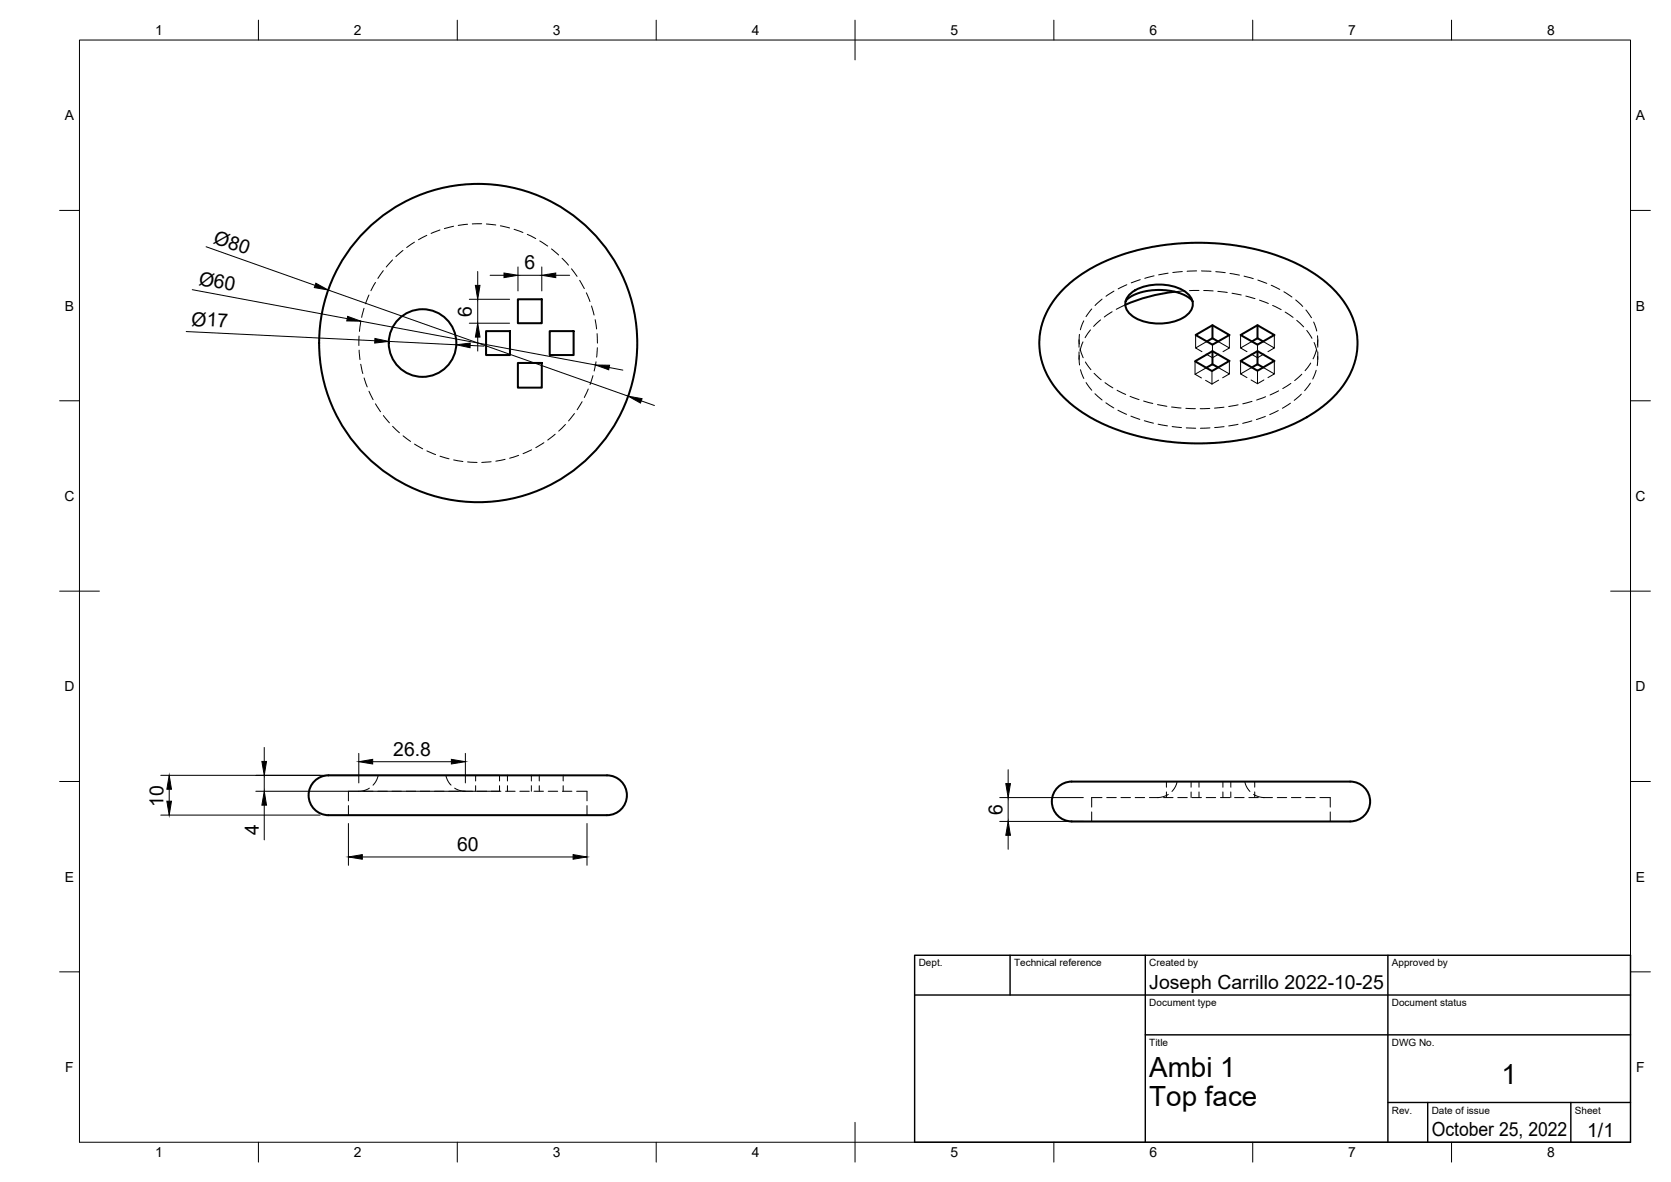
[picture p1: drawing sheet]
<svg xmlns="http://www.w3.org/2000/svg" width="420mm" height="297mm" viewBox="0 0 420 297" stroke-linecap="round" stroke-linejoin="round" font-family="sans-serif">
<!-- layer: Visible -->
<g fill="none" stroke="#000" stroke-width=".51">
<path d="M130.2 75.2h6v6h-6zM267.8 72.2l2.3-2 4-2.6 4.8-2.4 4-1.5 5.2-1.3 5.4-.9 4.6-.4 5.1-.1 4.6 .3 5.4 .8 5.3 1.3 4.5 1.5 3.8 1.7 3.8 2.3 3.1 2.3 2.7 2.7a17.9 17.9 0 0 1-.5 25.3l-3.4 3-3.9 2.6-3.3 1.7-4.3 1.8-4.2 1.2-4 .9-5 .7-5.5 .3-5.1-.1-5.1-.5-4.9-.9-4.3-1.2-4-1.5-4.8-2.4-4-2.6-2.3-2a18.3 18.3 0 0 1-5.2-20.5 22.1 22.1 0 0 1 5.2-7.5zM283 75.7l1.2-1.1 2.1-1 2.1-.5 2.6-.2 3 .2 2.6 .5 2.1 1 1.1 1.1M283.8 74.2a12 12 0 0 1 11.7-2.1 6.1 6.1 0 0 1 4.3 3.6 3.9 3.9 0 0 1-2.4 4.2 12.9 12.9 0 0 1-12.9-.6 3.3 3.3 0 0 1-.7-5.1zM295.4 73.3a43.1 43.1 0 0 0-12.5 3.3M122.2 83.2h6v6h-6zM130.2 91.2h6v6.2h-6zM138.2 83.2h6v6h-6zM300.5 90.8l4.4-2.5 4.2 2.4-4.4 2.5zM300.6 84.2l4.3-2.5 4.2 2.5-4.2 2.4zM303.4 85.8l1.5-.8 1.4 .8M304.9 81.7v3.3"/>
<path d="M304.9 88.3v3.2M306.3 92.3l-1.4-.8-1.6 .9M311.9 84.2l4.3-2.5 4.2 2.5-4.2 2.4zM311.9 90.7l4.3-2.4 4.2 2.4-4.2 2.5zM314.8 85.8l1.4-.8 1.4 .8M314.8 92.3l1.4-.8 1.4 .8M316.2 81.7v3.3M316.2 88.3v3.2M79.4 196a7.9 7.9 0 0 1 5.2-1.2h67a5.1 5.1 0 0 1 6 5.1 5.1 5.1 0 0 1-6 5h-67.5a5.3 5.3 0 0 1-6.4-5.9 5 5 0 0 1 1.7-3zM265.7 198.2a6.7 6.7 0 0 1 5.3-1.8h67.4a5.1 5.1 0 0 1 6.1 5 5.1 5.1 0 0 1-6.1 5h-67.4a5.3 5.3 0 0 1-6.2-6.7z"/>
<circle cx="106.2" cy="86.2" r="8.5"/>
<circle cx="120.2" cy="86.2" r="40"/>
</g>
<!-- layer: Hidden -->
<g fill="none" stroke="#000" stroke-width=".25">
<path d="M107.3 59.1l-2.1 1.1M110.6 57.8l-2.2 .9M114 56.9l-2.3 .6M117.6 56.4l-2.4 .2M121.1 56.2l-2.4 .1M122.3 56.3l2.4 .2M125.8 56.8l2.3 .5M129.3 57.6l2.2 .8M132.6 58.9l2.1 1.1M91.5 77.5l-.6 2.3M92.8 74.1l-.9 2.2M94.4 71l-1.1 2.1"/>
<path d="M96.4 68l-1.4 2M98.7 65.3l-1.6 1.8M101.3 62.9l-1.8 1.6M104.2 60.9l-1.9 1.3M135.7 60.5l2 1.3M138.7 62.6l1.8 1.5M141.3 64.9l1.6 1.7M143.7 67.5l1.4 2M145.8 70.4l1.1 2.1M147.4 73.6l.9 2.2M148.7 76.9l.7 2.3M274.5 77.6l-1.4 2"/>
<path d="M277.1 75.2l-1.8 1.6M279.6 78.3l-1.9 1.4M280.1 73.2l-2 1.3M282.9 76.6l-2.2 1.1M283 75.7h.1M283.3 71.6l-2.1 1M286.7 70.3l-2.3 .8M290.2 69.3l-2.4 .6M293.7 68.7l-2.4 .4M297.3 68.2l-2.4 .3M297.9 73.1l-2.5 .2M299.8 75.7h.1"/>
<path d="M300.9 68.1l-2.4 .1M301.5 73h-2.4M302.1 68.1l2.4 .1M302.7 73l2.3 .1M305.7 68.3l2.4 .2M306.2 73.2l2.4 .3M309.3 68.7l2.3 .4M309.8 73.7l2.3 .4M312.8 69.4l2.3 .6M313.3 74.4l2.3 .6M316.3 70.4l2.2 .8M316.7 75.4l2.2 .9"/>
<path d="M319.6 71.7l2.2 1M320 76.8l2.1 1M322.8 73.3l2 1.3M323.2 78.4l1.9 1.4M325.8 75.4l1.8 1.6M328.4 77.9l1.4 1.9M90.3 84.5l-.1 2.3M90.3 88l.2 2.4M90.7 80.9l-.3 2.4M90.7 91.5l.5 2.4M91.5 95l.8 2.2M92.8 98.3l1 2.1"/>
<path d="M147.9 97.8l-1 2.1M149.1 94.4l-.7 2.3M149.6 80.3l.4 2.4M149.9 90.9l-.5 2.3M150.1 83.8l.1 2.4M150.2 87.4l-.2 2.4M271.3 85.4v1.9M271.3 88.4v1.9M271.4 89.4v2.3M271.4 84v2.5M271.6 87.6l.8 2.3M271.7 92.9l.8 2.2"/>
<path d="M272.3 85.9l-.8 2.3M272.5 80.6l-.8 2.3M272.9 91l1.4 1.9M273.1 96.1l1.4 2M274.2 82.9l-1.4 2M275.1 93.8l1.8 1.6M275.3 98.9l1.8 1.6M276.7 80.4l-1.7 1.6M277.8 96.2l2 1.3M280.9 98.1l2.1 1M284.1 99.6l2.3 .8M300.5 90.8v3.3"/>
<path d="M300.6 84.2v3.2M303.1 95.6l1.6 .9M303.3 89l1.6 .9 1.6-.9M303.3 92.4l-2.8 1.7 1.6 .9M303.4 85.8l-2.8 1.6 1.6 1M304.7 93.2v3.3M304.9 86.6v1.7M306.3 92.3l2.8 1.7-1.7 .9M306.3 85.8l2.8 1.6-1.6 1M306.4 95.5l-1.7 1M309.1 84.2v3.2M309.1 90.7v3.3"/>
<path d="M311.9 84.2v3.2M311.9 90.7v3.3M314.6 89l1.6 .9 1.6-.9M314.6 95.5l1.6 .9M314.8 85.8l-2.9 1.6 1.6 1M314.8 92.3l-2.9 1.7 1.6 .9M316.2 86.6v1.7M316.2 93.2v3.2M317.6 85.8l2.8 1.6-1.6 1M317.6 92.3l2.8 1.7-1.6 .9M317.8 95.5l-1.6 .9M318.2 99.7l-2.2 .8"/>
<path d="M320.4 84.2v3.2M320.4 90.7v3.3M321.5 98.2l-2.2 1.1M324.6 96.4l-2.1 1.2M326.1 80.5l1.7 1.6M327.2 99l-1.8 1.6M327.3 94.1l-1.8 1.5M328.6 83l1.3 2M329.5 96.3l-1.5 1.9M329.6 91.2l-1.5 2M330.3 80.9l.8 2.3M330.4 86.1l.7 2.2"/>
<path d="M330.9 93.1l-.8 2.2M331 88l-.8 2.2M331.3 84.4l-.1 2.4M331.3 89.5l-.1 2.4M331.3 85.4v1.9M331.3 88.4v1.9M94.4 101.5l1.3 2M96.4 104.4l1.5 1.9M98.7 107.1l1.7 1.7M101.3 109.5l1.9 1.4M104.2 111.6l2.1 1.2M107.3 113.3l2.2 .9"/>
<path d="M110.6 114.6l2.3 .7M114.1 115.6l2.3 .4M117.6 116.1l2.4 .1M123.5 116l-2.4 .2M127 115.4l-2.3 .5M130.4 114.4l-2.3 .8M133.7 113l-2.2 1M136.8 111.3l-2.1 1.2M139.6 109.1l-1.9 1.5M142.2 106.7l-1.7 1.6M144.4 103.9l-1.4 1.9M146.4 101l-1.3 2"/>
<path d="M278.1 101.2l2 1.3M281.1 103.1l2.2 1M284.4 104.6l2.2 .8M287.5 100.8l2.4 .6M287.7 105.7l2.3 .6M291 101.7l2.4 .4M291.2 106.6l2.3 .4M294.6 102.3l2.4 .2M294.7 107.2l2.4 .2M298.2 102.6l2.4 .1M298.3 107.5l2.4 .1M304.2 102.6l-2.4 .1"/>
<path d="M304.2 107.5l-2.4 .1M307.8 102.3l-2.4 .3M307.8 107.2l-2.4 .2M311.3 106.6l-2.4 .4M311.3 101.7l-2.4 .5M314.8 105.8l-2.3 .6M314.8 100.9l-2.3 .6M318.2 104.6l-2.3 .8M321.4 103.2l-2.1 1M324.5 101.3l-2 1.3M91.4 198.8h2.4M92.9 198.1a9.5 9.5 0 0 1-5.3 .7v2.5"/>
<path d="M95 198.8h2.4M95.1 194.8l-.4 1.2-.9 1.3M98.6 198.8h2.3M102.1 198.8h2.4M105.7 198.8h2.4M109.3 198.8h2.4M112.1 194.8l.4 1.2 .9 1.3M112.8 198.8h2.4M114.3 198.1l1.5 .6 1.2 .1M116.4 198.8h2.4M119.6 194.8v1.5M119.6 197.4v1.4"/>
<path d="M120 198.8h2.4M123.5 198.8h2.4M125.6 194.8v1.5M125.6 197.4v1.4M127.1 198.8h2.4M127.6 194.8v1.5M127.6 197.4v1.4M130.7 198.8h2.4M133.6 194.8v1.5M133.6 197.4v1.4M134.3 198.8h2.4M135.6 194.8v1.5"/>
<path d="M135.6 197.4v1.4M137.8 198.8h2.4M141.4 198.8h2.4M141.6 194.8v1.5M141.6 197.4v1.4M145 198.8h2.6v2.5M293.3 196.4v1.4M293.3 199v1.4M293.8 199.6l-1.5 .7-1.2 .1M296 196.4l-.4 1.2-.9 1.3M299.5 196.4v1.4M299.5 199v1.4"/>
<path d="M301.5 196.4v1.4M301.5 199v1.4M307.5 196.4v1.4M307.5 199v1.4M309.5 196.4v1.4M309.5 199v1.4M313 196.4l.4 1.2 .9 1.3M315.2 199.6l1.5 .7 1.2 .1M315.5 196.4v1.4M315.5 199v1.4M87.6 202.4v2.5M147.6 202.4v2.5"/>
<path d="M274.5 204v2.4M277.1 200.4h-2.6v2.4M278.3 200.4h2.4M281.9 200.4h2.3M285.4 200.4h2.4M289 200.4h2.4M292.6 200.4h2.4M296.1 200.4h2.4M299.7 200.4h2.4M303.3 200.4h2.4M306.9 200.4h2.3M310.4 200.4h2.4"/>
<path d="M314 200.4h2.4M317.6 200.4h2.4M321.2 200.4h2.3M324.7 200.4h2.4M328.3 200.4h2.4M331.9 200.4h2.6v2.4M334.5 204v2.4"/>
</g>
<!-- layer: BORDER -->
<g fill="none" stroke="#000" stroke-width=".25">
<path d="M20 10.1h390v276.9h-390zM65 5.1v5M115 5.1v5M165 5.1v5M215 5.1v10M265 5.1v5M315 5.1v5M365 5.1v5M15 52.9h5M410 52.9h5M15 100.7h5M410 100.7h5"/>
<path d="M15 148.6h10M405 148.6h10M15 196.4h5M410 196.4h5M15 244.2h5M410 244.2h5M65 287v5M115 287v5M165 287v5M215 282.1v9.9M265 287v5M315 287v5"/>
<path d="M365 287v5"/>
</g>
<!-- layer: TITLEBLOCK -->
<path d="M230 240.1h180v46.9h-180zM230 250h180M254 240.1v9.9M288 240.1v46.9M349 240.1v46.9M288 260.1h122M349 277.1h61M359 277.1v9.9M395 277.1v9.9" fill="none" stroke="#000" stroke-width=".36"/>
<!-- layer: FD_Dimensions -->
<g fill="none" stroke="#000" stroke-width=".25">
<path d="M48.3 72.8l39 7.3M51.8 62l27.4 9.7M82.5 72.9l75.4 26.7M118 75.2h10.1M120.1 68.2v3.5M120.1 75.2v6M123.2 69.2h3.5M130.2 67.1v6M130.2 69.2h6M136.2 67.1v6M139.7 69.2h3.5M46.8 83.3l47.5 2.3"/>
<path d="M90.7 80.7l59 11M97.7 85.8l17 .8M118 81.2h10.1M118.2 86.8l3.5 .2M120.1 84.7v3.5M153.2 92.4l3.4 .6M161.2 100.7l3.3 1.2M40.4 194.8h85.1M42.5 198.3v3M64.3 198.8h61.2M66.4 187.8v3.6M66.4 194.8v4"/>
<path d="M90.2 189.3v7.5M93.7 191.4h19.8M117 189.3v7.5M253.5 193.4v3.5M40.4 204.8h40.1M66.4 202.3v8.8M87.6 207v10.5M91.1 215.4h53M147.6 207v10.5M251.4 200.4h21M251.4 206.4h21M253.5 200.4v6"/>
<path d="M253.5 209.9v3.5"/>
</g>
<g fill="#000" stroke="#000" stroke-width=".25">
<path d="M79.4 71.2l3.1 1.7-3.5-.6zM87.4 79.5l3.3 1.2h-3.5zM119.5 71.7h1.2l-.6 3.5zM126.7 68.6l3.5 .6-3.5 .6zM136.2 69.2l3.5-.6v1.2zM94.3 85.1l3.4 .7-3.5 .4zM114.7 86.6l3.5-.4v1.2zM120.1 81.2l.6 3.5h-1.2zM149.7 91.7l3.6 .1-.2 1.1zM157.9 99.6l3.5 .6-.4 1.1zM42.5 194.8l.6 3.5h-1.1zM65.8 191.4h1.2l-.6 3.4z"/>
<path d="M90.2 191.4l3.5-.6v1.2zM113.5 190.8l3.5 .6-3.5 .6zM252.9 196.9h1.2l-.6 3.5zM42 201.3h1.1l-.6 3.5zM66.4 198.8l.6 3.5h-1.2zM87.6 215.4l3.5-.6v1.1zM144.1 214.8l3.5 .6-3.5 .5zM253.5 206.4l.6 3.5h-1.2z"/>
</g>
<g font-size="7">
<text x="289" y="270.6">Ambi 1</text>
<text x="377.5" y="272.3">1</text>
<text x="289" y="278.1">Top face</text>
</g>
<g font-size="4.9">
<text x="53.5" y="61" transform="rotate(19 53.5 61)">Ø80</text>
<text x="49.8" y="71.5" transform="rotate(11 49.8 71.5)">Ø60</text>
<text x="131.9" y="67.7">6</text>
<text x="48.1" y="81.8" transform="rotate(3 48.1 81.8)">Ø17</text>
<text x="118.7" y="79.6" transform="rotate(-90 118.7 79.6)">6</text>
<text x="98.9" y="190">26.8</text>
<text x="41.1" y="202.7" transform="rotate(-90 41.1 202.7)">10</text>
<text x="65" y="209.7" transform="rotate(-90 65 209.7)">4</text>
<text x="252" y="204.8" transform="rotate(-90 252 204.8)">6</text>
<text x="114.9" y="213.9">60</text>
<text x="289" y="248.5">Joseph Carrillo 2022-10-25</text>
<text x="360" y="285.5">October 25, 2022</text>
<text x="399.1" y="285.7">1/1</text>
</g>
<g font-size="3.5">
<text x="39" y="8.8">1</text>
<text x="89" y="8.8">2</text>
<text x="139" y="8.8">3</text>
<text x="189" y="8.8">4</text>
<text x="239" y="8.8">5</text>
<text x="289" y="8.8">6</text>
<text x="339" y="8.8">7</text>
<text x="389" y="8.8">8</text>
<text x="16.3" y="30.2">A</text>
<text x="411.3" y="30.2">A</text>
<text x="16.3" y="78">B</text>
<text x="411.3" y="78">B</text>
<text x="16.2" y="125.9">C</text>
<text x="411.2" y="125.9">C</text>
<text x="16.2" y="173.7">D</text>
<text x="411.2" y="173.7">D</text>
<text x="16.3" y="221.6">E</text>
<text x="411.3" y="221.6">E</text>
<text x="16.4" y="269.4">F</text>
<text x="411.4" y="269.4">F</text>
<text x="39" y="290.8">1</text>
<text x="89" y="290.8">2</text>
<text x="139" y="290.8">3</text>
<text x="189" y="290.8">4</text>
<text x="239" y="290.8">5</text>
<text x="289" y="290.8">6</text>
<text x="339" y="290.8">7</text>
<text x="389" y="290.8">8</text>
</g>
<g font-size="2.5">
<text x="231" y="242.9">Dept.</text>
<text x="255" y="242.9">Technical reference</text>
<text x="289" y="242.9">Created by</text>
<text x="350" y="242.9">Approved by</text>
<text x="289" y="252.8">Document type</text>
<text x="350" y="252.8">Document status</text>
<text x="289" y="262.9">Title</text>
<text x="350" y="262.9">DWG No.</text>
<text x="350" y="279.9">Rev.</text>
<text x="360" y="279.9">Date of issue</text>
<text x="396" y="279.9">Sheet</text>
</g>
</svg>
